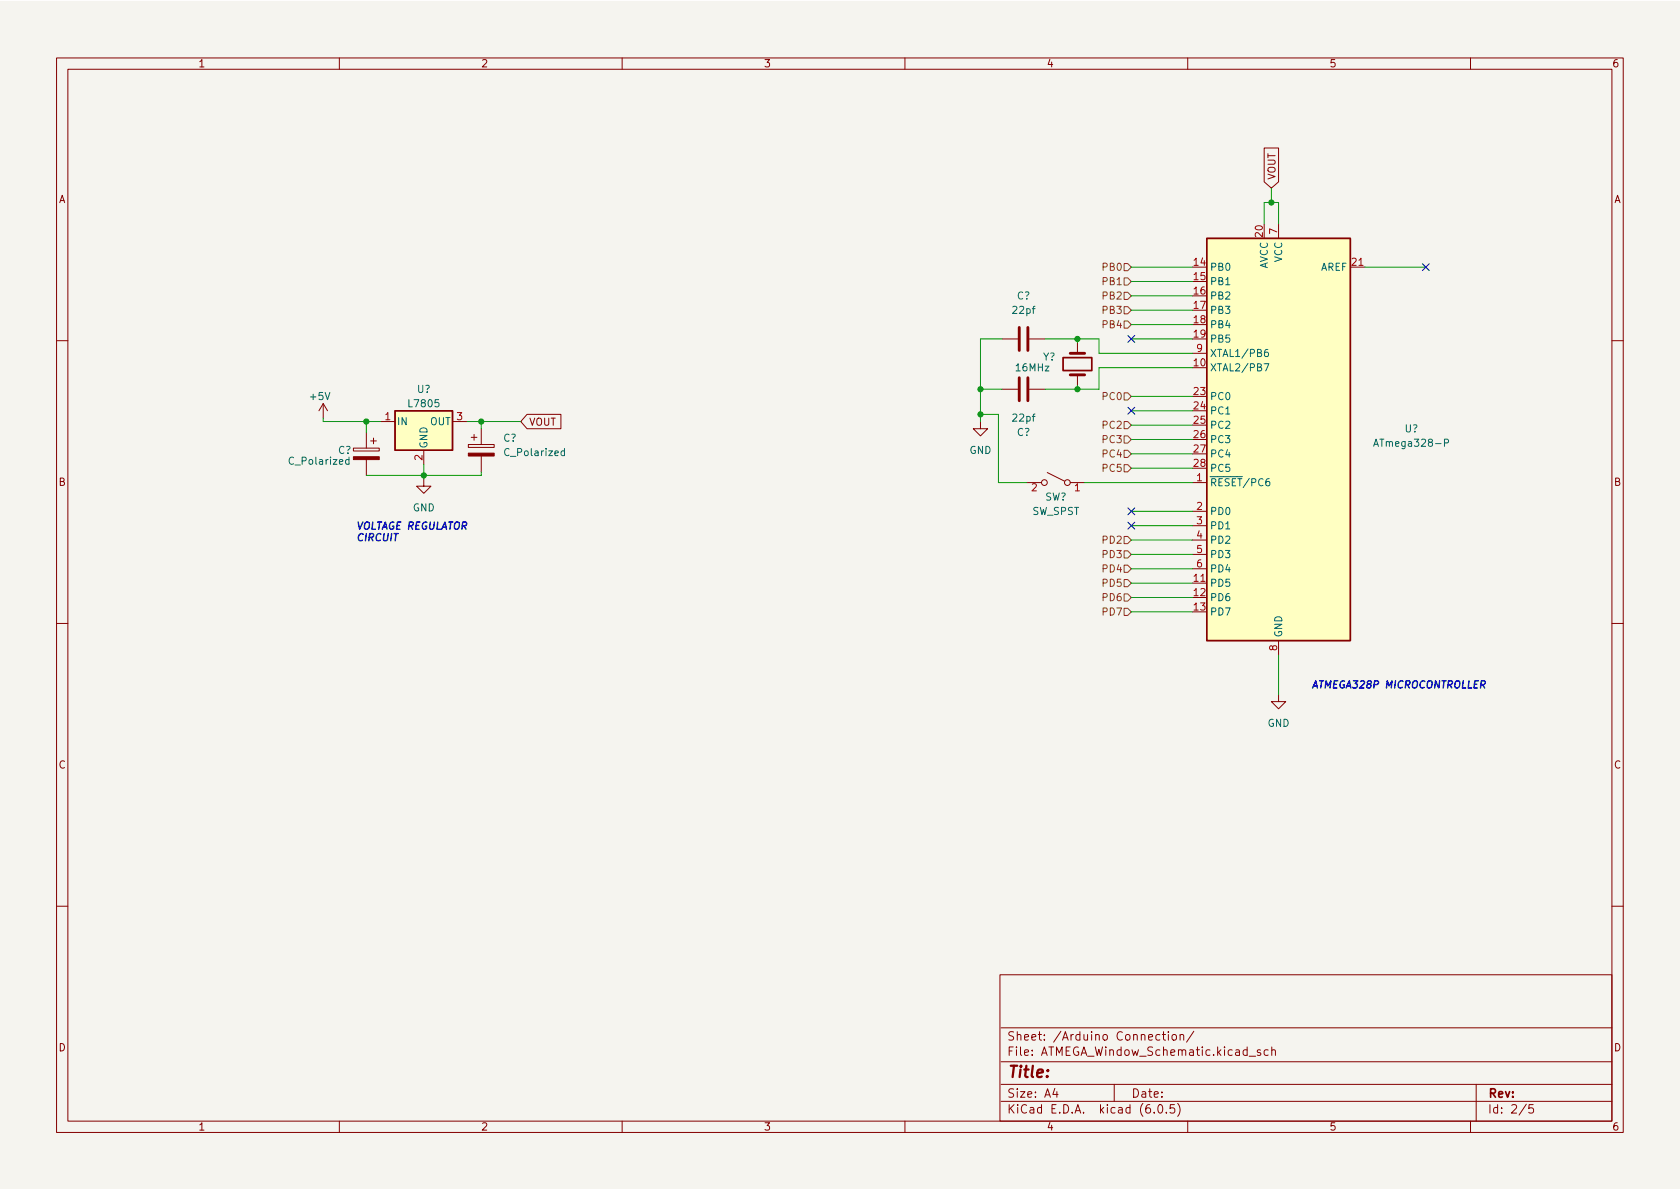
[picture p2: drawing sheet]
<svg xmlns="http://www.w3.org/2000/svg" width="297mm" height="210mm" viewBox="0 0 297 210" stroke-linecap="round" stroke-linejoin="round" font-family="sans-serif">
<path d="M0 .2h297v210.1h-297z" fill="#f5f4ef" stroke="#f5f4ef" stroke-width=".18"/>
<g fill="none" stroke="#840000" stroke-width=".18">
<path d="M10 10.2h277v190.1h-277zM12 12.2h273v186.1h-273zM60 10.2v2M110 10.2v2M160 10.2v2M210 10.2v2M260 10.2v2M223.5 26.2h2.6v6l-1.3 1.1-1.3-1.1zM226.1 39.6v2.6M177.2 59.9h2.8M182 59.9h2.8M238.8 47.2h2.5"/>
<path d="M10 60.2h2M57.1 71.4l-.7 1.2M57.1 71.4v2.5M57.1 71.4l.8 1.2M62.5 79.2h4.6v.6h-4.6zM64.8 76.4v2.8M65.5 78h1M66 77.5v1M67.3 74.5h2.5M74.9 79.6v2.6M80 74.5h2.5M82.8 78.6h4.6v.5h-4.6z"/>
<path d="M83.3 77.3h1M83.8 76.8v1M85.1 75.8v2.8M93.2 73.3h6v2.5h-6l-1.1-1.3zM173.4 74.5v1.3h-1.3l1.3 1.3 1.2-1.3h-1.2M177.2 68.8h2.8M182 68.8h2.8M190.5 60.6v1.9M190.5 66.3v1.9M210.8 62.5h2.6M285 60.2h2M64.8 81.3v2.8"/>
<path d="M74.9 84.7v1.3h1.3l-1.3 1.2-1.2-1.2h1.2M85.1 80.6v2.8M181.6 85.3h2.5M185.2 83.6l3 1.5M189.2 85.3h2.6M210.8 85.3h2.6M210.8 90.4h2.6M210.8 93h2.6M210.8 95.5h2.6M210.8 98h2.6M10 110.2h2M210.8 103.1h2.6"/>
<path d="M210.8 100.6h2.6M226.1 113.3v2.5M285 110.2h2M226.1 122.8v1.3h1.2l-1.2 1.2-1.3-1.2h1.3M10 160.2h2M176.8 172.4h108.2v25.9h-108.2zM285 160.2h2M60 198.3v2M110 198.3v2M160 198.3v2M177 194.8h108M177 191.8h108"/>
<path d="M177 187.8h108M177 181.8h108M186.5 192.5l-.4 1h1M186.9 193v1M197 191.8v3M204.1 196.7v.1M204.9 195.4l.2-.1a.81 .81 0 0 1 .6 .7 .81 .81 0 0 1-.3 .8h-.2a.81 .81 0 0 1-.6-.6 .81 .81 0 0 1 .3-.8zM205.1 183l-.5-.1-.2 .3v.4l.1 .3h.6M205.5 182.9h.6M205.7 182.4v1.3l.4 .2M206.2 196.7v.1M206.6 182.4v.2"/>
<path d="M206.6 182.9v1M207.3 183.1l.2-.2 .4 .2 .1 .5-.1 .3h-.4l-.2-.1zM207.6 195.3h-.7v.7l.2-.1 .5 .1 .1 .2-.1 .5-.2 .1-.5-.1M208.2 195.1a1.72 1.72 0 0 1 0 2.3M208.6 183.1l.3-.2 .3 .1 .1 .9M208.6 182.9v1M210 198.3v2M211.1 182.4l-1.3 1.9M220.9 186.8h1.1M222.9 185.7l-.4-.1-.2 .2 .1 .3 .5 .1v.4h-.6M224.2 185.7l-.4-.1-.3 .3v.4l.1 .3h.6M224.9 185.8l.2-.2 .3 .1 .1 .9"/>
<path d="M224.9 185.1v1.5M260 198.3v2M261 191.8v6.5M269.9 195.3l-1.3 1.9M271.1 195.3h-.7l-.1 .7 .2-.1 .5 .1 .2 .2-.1 .5-.2 .1-.6-.1"/>
<circle cx="184.7" cy="85.3" r=".51"/>
<circle cx="188.7" cy="85.3" r=".51"/>
</g>
<g fill="#ffffc2" stroke="#ffffc2" stroke-width=".18">
<path d="M69.8 72.6h10.2v7h-10.2z"/>
<path d="M213.4 42.2h25.4v71.1h-25.4z"/>
</g>
<path d="M213.4 42.2h25.4v71.1h-25.4zM69.8 72.6h10.2v7h-10.2z" fill="none" stroke="#840000" stroke-width=".25"/>
<path d="M180.2 57.9v4.1M181.7 57.9v4.1M180.2 66.8v4.1M181.7 66.8v4.1M189.2 66.3h2.6M189.2 62.5h2.6" fill="none" stroke="#840000" stroke-width=".51"/>
<g fill="#840000" stroke="#840000" stroke-width=".18">
<path d="M62.5 80.8h4.6v.5h-4.6z"/>
<path d="M82.8 80.1h4.6v.5h-4.6z"/>
</g>
<path d="M99.8 79.8l-.4-.1-.2 .3 .1 .5h.5M99.8 79.3v1.3M223.5 64.3h.8l-.5 1.3M224.2 61.8h-.4a.86 .86 0 0 0 0 1.3l.4-.2 .1-.4-.3-.2h-.2l-.2 .2M242.9 78.9l.4-1.2 .4 1.2M243 78.6h.6M255.4 78.3h.6l.1-.2v-.3l-.7-.1v1.2M61.7 81.3h-.4l-.2 .2 .1 .5h.5M61.7 80.8v1.3" fill="none" stroke="#006464" stroke-width=".18"/>
<path d="M188 63.2h5v2.3h-5z" fill="none" stroke="#840000" stroke-width=".3"/>
<g fill="none" stroke="#725600" stroke-width=".18">
<path d="M198.8 51.7h.6l.6 .6-.6 .7h-.6zM198.8 49.1h.6l.6 .7-.6 .6h-.6zM198.8 46.6h.6l.6 .6-.6 .7h-.6zM198.8 54.2h.6l.6 .7-.6 .6h-.6zM198.8 56.8h.6l.6 .6-.6 .6h-.6zM198.8 69.5h.6l.6 .6-.6 .6h-.6zM198.8 74.5h.6l.6 .7-.6 .6h-.6zM198.8 79.6h.6l.6 .7-.6 .6h-.6zM198.8 77.1h.6l.6 .6-.6 .7h-.6zM198.8 82.2h.6l.6 .6-.6 .6h-.6zM198.8 99.9h.6l.6 .7-.6 .6h-.6zM198.8 97.4h.6l.6 .6-.6 .7h-.6z"/>
<path d="M198.8 94.9h.6l.6 .6-.6 .6h-.6zM198.8 102.5h.6l.6 .6-.6 .7h-.6zM198.8 107.6h.6l.6 .6-.6 .6h-.6zM198.8 105h.6l.6 .7-.6 .6h-.6z"/>
</g>
<g fill="none" stroke="#009600" stroke-width=".18">
<path d="M223.5 39.6v-3.8h2.6v3.8M224.8 33.3v2.5M177.2 59.9h-3.8v14.6M184.8 59.9h9.5v2.6h16.5M190.5 59.9v.7M200 59.9h10.8M200 49.8h10.8M200 47.2h10.8M200 54.9h10.8M200 57.4h10.8M200 52.3h10.8M241.3 47.2h10.8"/>
<path d="M57.1 73.9v.6h10.2M64.8 74.5v1.9M82.5 74.5h9.6M85.1 74.5v1.3M173.4 68.8h3.8M173.4 73.3h3.1v12h5.1M190.5 68.2v.6M200 70.1h10.8M200 72.6h10.8M200 75.2h10.8M200 77.7h10.8M210.8 65h-16.5v3.8h-9.5"/>
<path d="M74.9 82.2v2.5M85.1 83.4v.7h-20.3M191.8 85.3h19M200 95.5h10.8M200 90.4h10.8M200 93h10.8M200 98h10.8M200 80.3h10.8M200 82.8h10.8M200 100.6h10.8M200 108.2h10.8M200 103.1h10.8"/>
<path d="M200 105.7h10.8M226.1 115.8v7"/>
</g>
<path d="M199.4 59.3l1.2 1.2M200.6 59.3l-1.2 1.2M251.5 46.6l1.2 1.2M252.7 46.6l-1.2 1.2M199.4 72l1.2 1.2M200.6 72l-1.2 1.2M199.4 89.8l1.2 1.2M199.4 92.3l1.2 1.3M200.6 89.8l-1.2 1.2M200.6 92.3l-1.2 1.3" fill="none" stroke="#000084" stroke-width=".18"/>
<g fill="#009600" stroke="#009600" stroke-width=".18">
<circle cx="190.5" cy="59.9" r=".46"/>
<circle cx="224.8" cy="35.8" r=".46"/>
<circle cx="173.4" cy="73.3" r=".46"/>
<circle cx="190.5" cy="68.8" r=".46"/>
<circle cx="74.9" cy="84.1" r=".46"/>
<circle cx="173.4" cy="68.8" r=".46"/>
<circle cx="64.8" cy="74.5" r=".46"/>
<circle cx="85.1" cy="74.5" r=".46"/>
</g>
<text font-size="2.8" fill="#840000" x="178" y="190.6">Title:</text>
<g font-size="2.1" fill="#840000">
<text x="178" y="184">Sheet: /Arduino Connection/</text>
<text x="178" y="186.7">File: ATMEGA_Window_Schematic.kicad_sch</text>
<text x="178" y="196.9">KiCad E.D.A. kicad (6.0.5)</text>
<text x="178" y="194.1">Size: A4</text>
<text x="200" y="194.1">Date:</text>
<text x="263" y="194.1">Rev:</text>
<text x="263" y="196.9">Id: 2/5</text>
</g>
<g font-size="1.8" fill="#840000">
<text x="35" y="11.9">1</text>
<text x="85" y="11.9">2</text>
<text x="135" y="11.9">3</text>
<text x="185" y="11.9">4</text>
<text x="235" y="11.9">5</text>
<text x="285" y="11.9">6</text>
<text x="10.3" y="35.9">A</text>
<text x="225.5" y="31.8" transform="rotate(-90 225.5 31.8)">VOUT</text>
<text x="285.3" y="35.9">A</text>
<text x="93.5" y="75.3">VOUT</text>
<text x="10.3" y="85.9">B</text>
<text x="285.3" y="85.9">B</text>
<text x="10.3" y="135.9">C</text>
<text x="285.3" y="135.9">C</text>
<text x="10.3" y="185.9">D</text>
<text x="285.3" y="185.9">D</text>
<text x="35" y="199.9">1</text>
<text x="85" y="199.9">2</text>
<text x="135" y="199.9">3</text>
<text x="185" y="199.9">4</text>
<text x="235" y="199.9">5</text>
<text x="285" y="199.9">6</text>
</g>
<g font-size="1.8" fill="#a90000">
<text x="223.3" y="41.9" transform="rotate(-90 223.3 41.9)">20</text>
<text x="225.8" y="41.4" transform="rotate(-90 225.8 41.4)">7</text>
<text x="211.1" y="47">14</text>
<text x="239" y="47">21</text>
<text x="211.1" y="49.5">15</text>
<text x="211.1" y="52.1">16</text>
<text x="211.1" y="54.6">17</text>
<text x="211.1" y="57.1">18</text>
<text x="211.1" y="59.7">19</text>
<text x="211.1" y="64.8">10</text>
<text x="211.6" y="62.2">9</text>
<text x="211.1" y="69.8">23</text>
<text x="68.1" y="74.3">1</text>
<text x="80.8" y="74.3">3</text>
<text x="211.1" y="72.4">24</text>
<text x="211.1" y="74.9">25</text>
<text x="211.1" y="77.5">26</text>
<text x="74.7" y="81.4" transform="rotate(-90 74.7 81.4)">2</text>
<text x="211.1" y="80">27</text>
<text x="211.1" y="82.5">28</text>
<text x="182.4" y="86.9">2</text>
<text x="190" y="86.9">1</text>
<text x="211.6" y="85.1">1</text>
<text x="211.6" y="90.2">2</text>
<text x="211.6" y="92.7">3</text>
<text x="211.6" y="95.2">4</text>
<text x="211.6" y="97.8">5</text>
<text x="211.6" y="100.3">6</text>
<text x="211.1" y="102.9">11</text>
<text x="211.1" y="105.4">12</text>
<text x="211.1" y="107.9">13</text>
<text x="225.8" y="115" transform="rotate(-90 225.8 115)">8</text>
</g>
<g font-size="1.8" fill="#725600">
<text x="195.1" y="47.9">PB0</text>
<text x="195.1" y="53">PB2</text>
<text x="195.1" y="50.4">PB1</text>
<text x="195.1" y="55.5">PB3</text>
<text x="195.1" y="58">PB4</text>
<text x="195.1" y="70.7">PC0</text>
<text x="195.1" y="75.8">PC2</text>
<text x="195.1" y="83.4">PC5</text>
<text x="195.1" y="80.9">PC4</text>
<text x="195.1" y="78.4">PC3</text>
<text x="195.1" y="101.2">PD4</text>
<text x="195.1" y="98.7">PD3</text>
<text x="195.1" y="96.1">PD2</text>
<text x="195.1" y="103.8">PD5</text>
<text x="195.1" y="106.3">PD6</text>
<text x="195.1" y="108.8">PD7</text>
</g>
<g font-size="1.8" fill="#006464">
<text x="213.9" y="47.9">PB0</text>
<text x="224.2" y="47.7" transform="rotate(-90 224.2 47.7)">AVCC</text>
<text x="226.7" y="46.4" transform="rotate(-90 226.7 46.4)">VCC</text>
<text x="233.4" y="47.9">AREF</text>
<text x="179.8" y="53">C?</text>
<text x="213.9" y="50.4">PB1</text>
<text x="213.9" y="53">PB2</text>
<text x="179.2" y="55.5">22pf</text>
<text x="213.9" y="55.5">PB3</text>
<text x="213.9" y="58">PB4</text>
<text x="180" y="65.7">16MHz</text>
<text x="184.4" y="63.7">Y?</text>
<text x="213.9" y="65.7">XTAL2/PB7</text>
<text x="213.9" y="60.6">PB5</text>
<text x="213.9" y="63.1">XTAL1/PB6</text>
<text x="54.9" y="70.7">+5V</text>
<text x="73.8" y="69.5">U?</text>
<text x="213.9" y="70.7">PC0</text>
<text x="70.1" y="75.2">IN</text>
<text x="72.4" y="72">L7805</text>
<text x="76" y="75.2">OUT</text>
<text x="179.2" y="74.5">22pf</text>
<text x="179.8" y="77.1">C?</text>
<text x="213.9" y="73.3">PC1</text>
<text x="213.9" y="75.8">PC2</text>
<text x="248.4" y="76.4">U?</text>
<text x="51.4" y="82.2">C_Polarized</text>
<text x="59.8" y="80.3">C?</text>
<text x="75.6" y="79.4" transform="rotate(-90 75.6 79.4)">GND</text>
<text x="89" y="78.1">C?</text>
<text x="89.5" y="80.6">C_Polarized</text>
<text x="171.4" y="80.3">GND</text>
<text x="213.9" y="78.4">PC3</text>
<text x="213.9" y="80.9">PC4</text>
<text x="213.9" y="83.4">PC5</text>
<text x="243.7" y="79">ATmega328-P</text>
<text x="184.7" y="88.5">SW?</text>
<text x="213.9" y="86">~{RESET}/PC6</text>
<text x="73" y="90.4">GND</text>
<text x="182.5" y="91.1">SW_SPST</text>
<text x="213.9" y="91.1">PD0</text>
<text x="213.9" y="93.6">PD1</text>
<text x="213.9" y="96.1">PD2</text>
<text x="213.9" y="98.7">PD3</text>
<text x="213.9" y="101.2">PD4</text>
<text x="213.9" y="103.8">PD5</text>
<text x="213.9" y="106.3">PD6</text>
<text x="213.9" y="108.8">PD7</text>
<text x="226.7" y="112.8" transform="rotate(-90 226.7 112.8)">GND</text>
<text x="224.1" y="128.5">GND</text>
</g>
<g font-size="1.8" fill="#0000c2">
<text x="62.9" y="93.6">VOLTAGE REGULATOR</text>
<text x="62.9" y="95.7">CIRCUIT</text>
<text x="231.8" y="121.7">ATMEGA328P MICROCONTROLLER</text>
</g>
</svg>
